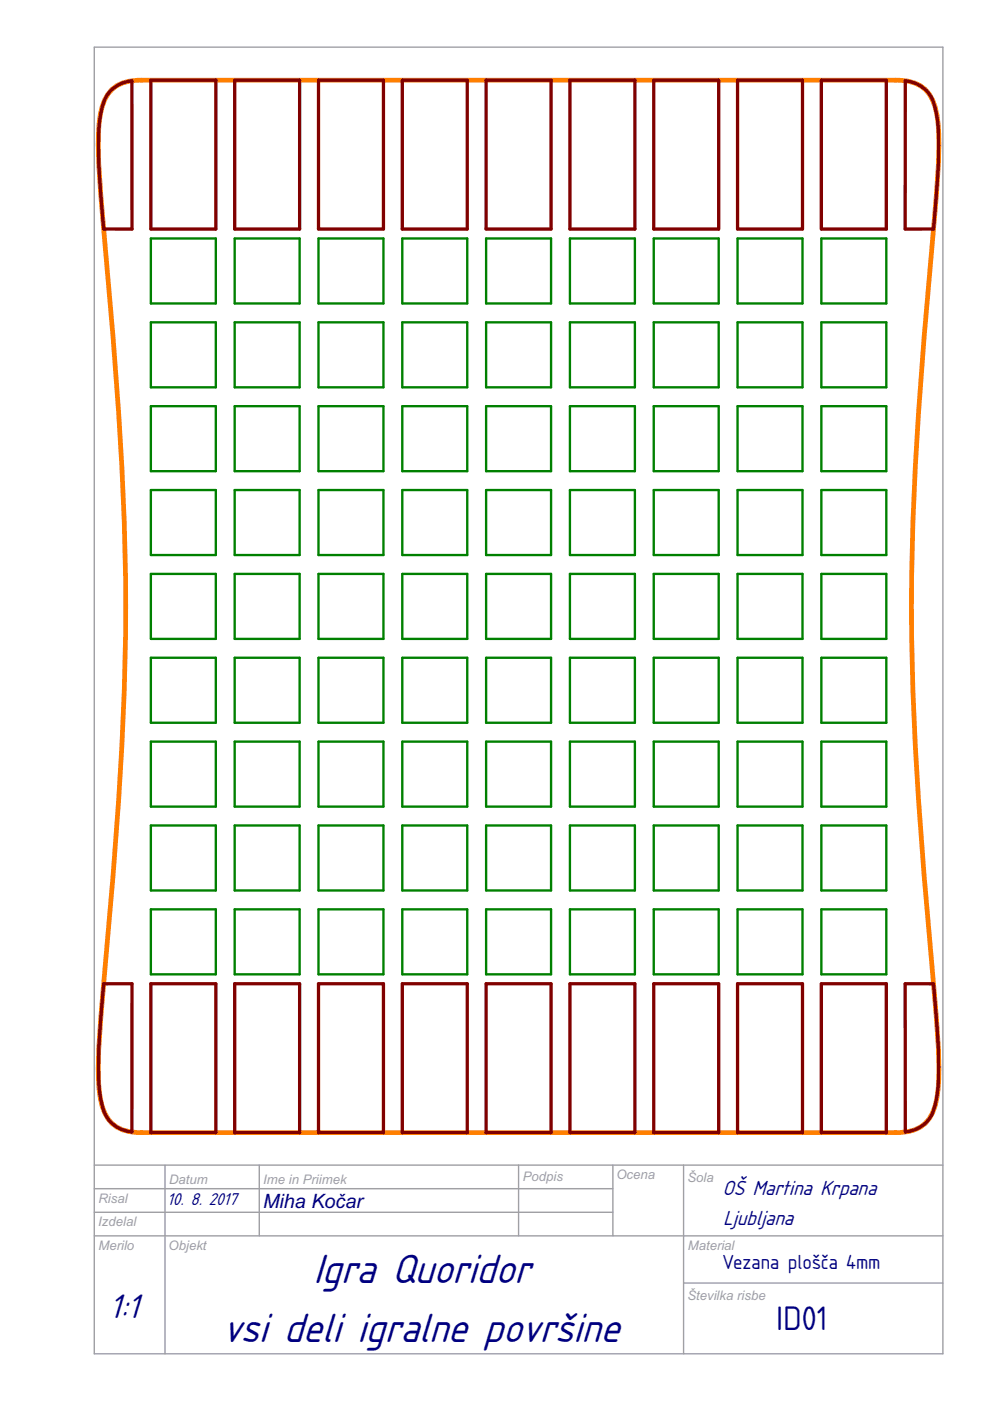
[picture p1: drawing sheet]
<svg xmlns="http://www.w3.org/2000/svg" width="210mm" height="297mm" viewBox="0 0 210 297" stroke-linecap="round" stroke-linejoin="round" font-family="sans-serif">
<path d="M20 10h179.9v277h-179.9zM20 257h109.9M20 252h109.9M20 247h179.9M35 247v40M55 247v15M110 247v15M129.9 247v15M144.9 247v40M20 262h179.9M144.9 272h55" fill="none" stroke="#a0a0a4" stroke-width=".3"/>
<path d="M24 18.7a8.6 8.6 0 0 1 6-1.7h159.9a7.9 7.9 0 0 1 7.4 3.4 18.7 18.7 0 0 1 1.8 9 367.8 367.8 0 0 1-2.1 29.3 776.5 776.5 0 0 0-3.7 73.9 925.1 925.1 0 0 0 4.5 74.5 199.3 199.3 0 0 1 1.2 22.6 13.6 13.6 0 0 1-2.3 7.9 8.2 8.2 0 0 1-6.8 2.5h-159.9a7.9 7.9 0 0 1-7.4-3.4 18.7 18.7 0 0 1-1.8-9 367.8 367.8 0 0 1 2.1-29.3 776.5 776.5 0 0 0 3.7-73.8 925.1 925.1 0 0 0-4.5-74.6 199.3 199.3 0 0 1-1.2-22.5 13.6 13.6 0 0 1 2.3-8z" fill="none" stroke="#ff7f00" stroke-width="1"/>
<g fill="none" stroke="#008000" stroke-width=".5">
<path d="M32 50.6h13.8v13.7h-13.8zM49.8 50.6h13.7v13.7h-13.7zM67.5 50.6h13.8v13.7h-13.8zM85.3 50.6h13.8v13.7h-13.8zM103.1 50.6h13.7v13.7h-13.7zM120.8 50.6h13.8v13.7h-13.8zM138.6 50.6h13.8v13.7h-13.8zM156.4 50.6h13.7v13.7h-13.7zM174.1 50.6h13.8v13.7h-13.8zM32 68.3h13.8v13.8h-13.8zM49.8 68.3h13.7v13.8h-13.7zM67.5 68.3h13.8v13.8h-13.8z"/>
<path d="M85.3 68.3h13.8v13.8h-13.8zM103.1 68.3h13.7v13.8h-13.7zM120.8 68.3h13.8v13.8h-13.8zM138.6 68.3h13.8v13.8h-13.8zM156.4 68.3h13.7v13.8h-13.7zM174.1 68.3h13.8v13.8h-13.8zM32 86.1h13.8v13.8h-13.8zM49.8 86.1h13.7v13.8h-13.7zM67.5 86.1h13.8v13.8h-13.8zM85.3 86.1h13.8v13.8h-13.8zM103.1 86.1h13.7v13.8h-13.7zM120.8 86.1h13.8v13.8h-13.8z"/>
<path d="M138.6 86.1h13.8v13.8h-13.8zM156.4 86.1h13.7v13.8h-13.7zM174.1 86.1h13.8v13.8h-13.8zM32 103.9h13.8v13.8h-13.8zM49.8 103.9h13.7v13.8h-13.7zM67.5 103.9h13.8v13.8h-13.8zM85.3 103.9h13.8v13.8h-13.8zM103.1 103.9h13.7v13.8h-13.7zM120.8 103.9h13.8v13.8h-13.8zM138.6 103.9h13.8v13.8h-13.8zM156.4 103.9h13.7v13.8h-13.7zM174.1 103.9h13.8v13.8h-13.8z"/>
<path d="M32 121.7h13.8v13.8h-13.8zM32 139.5h13.8v13.7h-13.8zM49.8 121.7h13.7v13.8h-13.7zM49.8 139.5h13.7v13.7h-13.7zM67.5 121.7h13.8v13.8h-13.8zM67.5 139.5h13.8v13.7h-13.8zM85.3 121.7h13.8v13.8h-13.8zM85.3 139.5h13.8v13.7h-13.8zM103.1 121.7h13.7v13.8h-13.7zM103.1 139.5h13.7v13.7h-13.7zM120.8 121.7h13.8v13.8h-13.8zM120.8 139.5h13.8v13.7h-13.8z"/>
<path d="M138.6 121.7h13.8v13.8h-13.8zM138.6 139.5h13.8v13.7h-13.8zM156.4 121.7h13.7v13.8h-13.7zM156.4 139.5h13.7v13.7h-13.7zM174.1 121.7h13.8v13.8h-13.8zM174.1 139.5h13.8v13.7h-13.8zM32 157.2h13.8v13.8h-13.8zM49.8 157.2h13.7v13.8h-13.7zM67.5 157.2h13.8v13.8h-13.8zM85.3 157.2h13.8v13.8h-13.8zM103.1 157.2h13.7v13.8h-13.7zM120.8 157.2h13.8v13.8h-13.8z"/>
<path d="M138.6 157.2h13.8v13.8h-13.8zM156.4 157.2h13.7v13.8h-13.7zM174.1 157.2h13.8v13.8h-13.8zM32 175h13.8v13.8h-13.8zM49.8 175h13.7v13.8h-13.7zM67.5 175h13.8v13.8h-13.8zM85.3 175h13.8v13.8h-13.8zM103.1 175h13.7v13.8h-13.7zM120.8 175h13.8v13.8h-13.8zM138.6 175h13.8v13.8h-13.8zM156.4 175h13.7v13.8h-13.7zM174.1 175h13.8v13.8h-13.8z"/>
<path d="M32 192.8h13.8v13.8h-13.8zM49.8 192.8h13.7v13.8h-13.7zM67.5 192.8h13.8v13.8h-13.8zM85.3 192.8h13.8v13.8h-13.8zM103.1 192.8h13.7v13.8h-13.7zM120.8 192.8h13.8v13.8h-13.8zM138.6 192.8h13.8v13.8h-13.8zM156.4 192.8h13.7v13.8h-13.7zM174.1 192.8h13.8v13.8h-13.8z"/>
</g>
<g fill="none" stroke="#800000" stroke-width=".7">
<path d="M23.5 19.2a7.2 7.2 0 0 1 4.5-2v31.4h-6l-1.1-14.4a40.7 40.7 0 0 1 .8-11.6 7.2 7.2 0 0 1 1.8-3.4zM32 17h13.8v31.6h-13.8zM49.8 17h13.7v31.6h-13.7zM67.5 17h13.8v31.6h-13.8zM85.3 17h13.8v31.6h-13.8zM103.1 17h13.7v31.6h-13.7zM120.8 17h13.8v31.6h-13.8zM138.6 17h13.8v31.6h-13.8zM156.4 17h13.7v31.6h-13.7zM174.1 17h13.8v31.6h-13.8zM191.9 17.2a7 7 0 0 1 6.5 6.3 56.9 56.9 0 0 1 .4 13.3l-.9 11.8h-6zM22 208.6h6v31.4a7 7 0 0 1-6.5-6.3 56.9 56.9 0 0 1-.4-13.4z"/>
<path d="M32 208.6h13.8v31.5h-13.8zM49.8 208.6h13.7v31.5h-13.7zM67.5 208.6h13.8v31.5h-13.8zM85.3 208.6h13.8v31.5h-13.8zM103.1 208.6h13.7v31.5h-13.7zM120.8 208.6h13.8v31.5h-13.8zM138.6 208.6h13.8v31.5h-13.8zM156.4 208.6h13.7v31.5h-13.7zM174.1 208.6h13.8v31.5h-13.8zM191.9 208.6h6l1.1 14.3a40.7 40.7 0 0 1-.8 11.7 6.8 6.8 0 0 1-6.3 5.4z"/>
</g>
<g font-size="8.5" fill="#000080">
<text x="66.4" y="272">Igra Quoridor</text>
<text x="47.3" y="284.5">vsi deli igralne površine</text>
</g>
<text font-size="7.1" fill="#000080" x="23.3" y="279.5">1:1</text>
<text font-size="6.8" fill="#000080" x="164.5" y="282">ID01</text>
<g font-size="4.2" fill="#000080">
<text x="55.8" y="256">Miha Kočar</text>
<text x="153.2" y="253.5">OŠ Martina Krpana</text>
<text x="153.4" y="259.7">Ljubljana</text>
</g>
<text font-size="4.1" fill="#000080" x="153.2" y="269.1">Vezana plošča 4mm</text>
<text font-size="3.5" fill="#000080" x="35.5" y="255.5">10. 8. 2017</text>
<g font-size="2.8" fill="#a0a0a4">
<text x="35.9" y="251">Datum</text>
<text x="55.8" y="251">Ime in Priimek</text>
<text x="110.8" y="250.5">Podpis</text>
<text x="130.7" y="250.1">Ocena</text>
<text x="145.7" y="250.5">Šola</text>
<text x="20.9" y="255">Risal</text>
<text x="20.8" y="260">Izdelal</text>
<text x="20.9" y="265">Merilo</text>
<text x="35.7" y="265.1">Objekt</text>
<text x="145.8" y="265">Material</text>
<text x="145.7" y="275.5">Številka risbe</text>
</g>
</svg>
